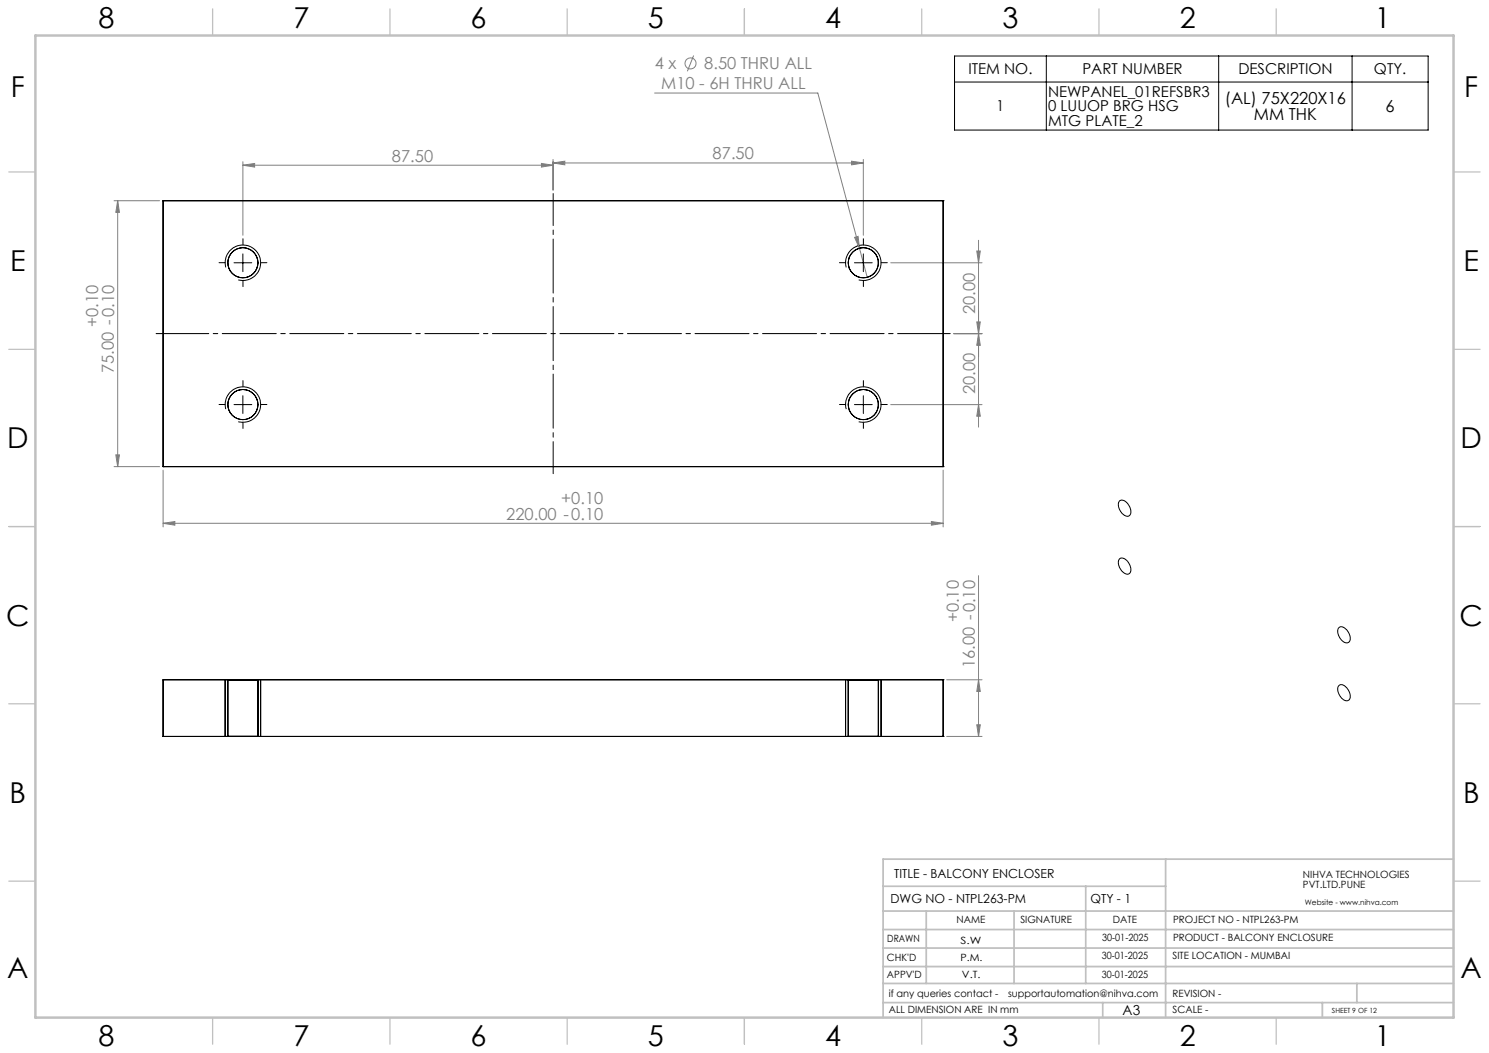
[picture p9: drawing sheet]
<svg xmlns="http://www.w3.org/2000/svg" width="420mm" height="297mm" viewBox="0 0 420 297" stroke-linecap="round" stroke-linejoin="round" font-family="sans-serif">
<g fill="none" stroke="#808080" stroke-width=".28">
<path d="M195.7 15.7l-1.8 4.4M184.6 26.2h46.1l13.9 52M32.2 56.6h12.8M33.2 56.6l.5 3.3h-1zM33.2 56.6v75M68.5 46.6l3.3-.5v1zM68.5 45.6v20.8M68.5 46.6h87.5M152.7 46.1l3.3 .5-3.3 .5zM156 46l3.3-.5v1zM156 45v8.6M156 46h87.5"/>
<path d="M240.2 45.5l3.3 .5-3.3 .5zM243.5 45v21.4M241.1 67l.9-.3 .4 3.3zM251.2 74.1h25.8M275.5 70.8h1l-.5 3.3zM276 67.8v52.7M269 94.1h8M275.5 90.8h1l-.5 3.3zM276 94.1l.5 3.3h-1zM251.2 114.1h25.8M276 114.1l.5 3.3h-1zM32.2 131.6h12.8"/>
<path d="M32.7 128.3h1l-.5 3.3zM46 132.6v16M266 132.6v16M46 147.6l3.3-.5v1zM46 147.6h220M262.7 147.1l3.3 .5-3.3 .5zM276 162.4v45.3M267 191.7h10M276 191.7l.5 3.3h-1zM267 207.7h10M275.5 204.4h1l-.5 3.3z"/>
<circle cx="194.8" cy="17.9" r="1.56"/>
</g>
<g fill="none" stroke="#000" stroke-width=".28">
<path d="M269.2 15.8h133.6v20.9h-133.6zM295.1 15.8v20.9M343.7 15.8v20.9M381.4 15.8v20.9M269.2 23.1h133.6M63.7 75.4a5 5 0 0 1 4.4-6.3 5 5 0 0 1 5.4 5.5 5 5 0 0 1-6.3 4.3M66 74.1h5M68.5 71.6v5M238.7 75.4a5 5 0 0 1 4.4-6.3 5 5 0 0 1 5.4 5.5 5 5 0 0 1-6.3 4.3M241 74.1h5M243.5 71.6v5M63.7 115.4a5 5 0 0 1 4.4-6.2 5 5 0 0 1 5.4 5.4 5 5 0 0 1-6.3 4.4"/>
<path d="M66 114.1h5M68.5 111.6v5M238.7 115.4a5 5 0 0 1 4.4-6.2 5 5 0 0 1 5.4 5.4 5 5 0 0 1-6.3 4.4M241 114.1h5M243.5 111.6v5M315.7 141.4a1.94 1.94 0 0 1 2.8 1.3 1.96 1.96 0 0 1-.3 2.9 3.1 3.1 0 0 1-2.5-4.2zM315.8 157.6a2.16 2.16 0 0 1 2.8 1.6 1.76 1.76 0 0 1-.5 2.8 3.3 3.3 0 0 1-2.4-4.3zM377.6 177.1a1.73 1.73 0 0 1 2.5 .9 2.26 2.26 0 0 1 .2 3.3 2.97 2.97 0 0 1-3-3.2zM63.5 191.7v16M73.5 191.7v16M238.5 191.7v16M248.5 191.7v16"/>
<path d="M377.6 193.4a1.67 1.67 0 0 1 2.5 .9 2.26 2.26 0 0 1 .2 3.3 2.97 2.97 0 0 1-3-3.2z"/>
</g>
<path d="M44 94.1h224" fill="none" stroke="#000" stroke-width=".28" stroke-dasharray="15.2 1.3 1.3 1.3" stroke-dashoffset=".4"/>
<path d="M156 54.6v79" fill="none" stroke="#000" stroke-width=".28" stroke-dasharray="15.2 1.3 1.3 1.3" stroke-dashoffset="6.2"/>
<g fill="none" stroke="#c0c0c0" stroke-width=".35">
<path d="M60 2.5v7.5M110 2.5v7.5M160 2.5v7.5M210 2.5v7.5M260 2.5v7.5M310 2.5v7.5M360 2.5v7.5M2.5 48.5h7.5M410 48.5h7.5M2.5 98.5h7.5M410 98.5h7.5M2.5 148.5h7.5"/>
<path d="M410 148.5h7.5M2.5 198.5h7.5M410 198.5h7.5M2.5 248.5h7.5M410 248.5h7.5M60 287v7.5M110 287v7.5M160 287v7.5M210 287v7.5M260 287v7.5M310 287v7.5M360 287v7.5"/>
</g>
<g fill="none" stroke="#c0c0c0" stroke-width=".5">
<path d="M249.1 257h160.9M249.1 250h79.7M261.3 257v20.4M286 257v20.4M306.2 250v27.4M328.8 242.3v44.7M410 242.3h-160.9v44.7M249.1 272.6h160.9M249.1 267.4h160.9M249.1 262.2h160.9M249.1 277.4h160.9M382.7 277.4v5.4"/>
<path d="M249.1 282.8h160.9M311 282.8v4.2M373 282.8v4.2"/>
</g>
<path d="M10 10h400v277h-400z" fill="none" stroke="#c0c0c0" stroke-width=".7"/>
<g fill="none" stroke="#000" stroke-width=".28" stroke-dasharray="15.2 1.3 1.3 1.3">
<path d="M63.5 74.1h-1.7M68.5 69.1v-1.8M68.5 79.1v1.7M73.5 74.1h1.8M238.5 74.1h-1.7M243.5 69.1v-1.8M243.5 79.1v1.7M248.5 74.1h1.8M63.5 114.1h-1.7M68.5 109.1v-1.8M68.5 119.1v1.7M73.5 114.1h1.8"/>
<path d="M238.5 114.1h-1.7M243.5 109.1v-1.8M243.5 119.1v1.7M248.5 114.1h1.8"/>
</g>
<g fill="#808080">
<path d="M68.5 46.6l3.3-.5v1zM152.7 46.1l3.3 .5-3.3 .5zM156 46l3.3-.5v1zM240.2 45.5l3.3 .5-3.3 .5zM241.1 67l1.3 3-.4-3.3z"/>
<path d="M46 147.6l3.3-.5v1zM262.7 147.1l3.3 .5-3.3 .5z"/>
<path d="M276 94.1l.5 3.3h-1zM275.5 70.8h1l-.5 3.3zM276 114.1l.5 3.3h-1zM275.5 90.8h1l-.5 3.3zM275.5 204.4h1l-.5 3.3zM276 191.7l.5 3.3h-1z"/>
<path d="M33.2 56.6l.5 3.3h-1zM32.7 128.3h1l-.5 3.3z"/>
</g>
<g fill="none" stroke="#000" stroke-width=".28">
<path d="M46 56.6h.1M46 56.6v75M46 56.6h220M266 56.6h.1M266 56.6v75M46 131.6h.1M46 131.6h220M266 131.6h.1M46 191.7h.1M46 191.7v16M46 191.7h220M64.3 191.7h8.5z"/>
<path d="M64.3 191.7v16M72.8 191.7v16M239.3 191.7h8.5zM239.3 191.7v16M247.8 191.7v16M266 191.7h.1M266 191.7v16M46 207.7h.1M46 207.7h220M64.3 207.7h8.5zM239.3 207.7h8.5zM266 207.7h.1"/>
<circle cx="68.5" cy="74.1" r="4.3"/>
<circle cx="243.5" cy="74.1" r="4.2"/>
<circle cx="68.5" cy="114.1" r="4.3"/>
<circle cx="243.5" cy="114.1" r="4.3"/>
</g>
<g font-size="8.1">
<text x="27.8" y="8">8</text>
<text x="82.8" y="8">7</text>
<text x="132.8" y="8">6</text>
<text x="182.8" y="8">5</text>
<text x="232.8" y="8">4</text>
<text x="282.8" y="8">3</text>
<text x="332.8" y="8">2</text>
<text x="387.8" y="8">1</text>
<text x="3" y="27.2">F</text>
<text x="413" y="27.2">F</text>
<text x="2.8" y="76.5">E</text>
<text x="412.8" y="76.5">E</text>
<text x="2" y="126.5">D</text>
<text x="412" y="126.5">D</text>
<text x="1.7" y="176.5">C</text>
<text x="411.7" y="176.5">C</text>
<text x="2.7" y="226.5">B</text>
<text x="412.7" y="226.5">B</text>
<text x="2" y="275.7">A</text>
<text x="412" y="275.7">A</text>
<text x="27.8" y="295">8</text>
<text x="82.8" y="295">7</text>
<text x="132.8" y="295">6</text>
<text x="182.8" y="295">5</text>
<text x="232.8" y="295">4</text>
<text x="282.8" y="295">3</text>
<text x="332.8" y="295">2</text>
<text x="387.8" y="295">1</text>
</g>
<g font-size="4.7" fill="#808080">
<text x="184.7" y="19.6">4 x</text>
<text x="198.6" y="19.6">8.50 THRU ALL</text>
<text x="186.5" y="25.2">M10 - 6H THRU ALL</text>
<text x="110.5" y="45.6">87.50</text>
<text x="201" y="45">87.50</text>
<text x="275" y="88.6" transform="rotate(-90 275 88.6)">20.00</text>
<text x="27.7" y="92.3" transform="rotate(-90 27.7 92.3)">+0.10</text>
<text x="32.1" y="105.2" transform="rotate(-90 32.1 105.2)">75.00 -0.10</text>
<text x="275" y="111.2" transform="rotate(-90 275 111.2)">20.00</text>
<text x="158.3" y="142.1">+0.10</text>
<text x="142.8" y="146.5">220.00 -0.10</text>
<text x="270.5" y="175.5" transform="rotate(-90 270.5 175.5)">+0.10</text>
<text x="275" y="188.5" transform="rotate(-90 275 188.5)">16.00 -0.10</text>
</g>
<g font-size="4.7">
<text x="345.5" y="29.3">(AL) 75X220X16</text>
<text x="353.7" y="33.8">MM THK</text>
<text x="390.8" y="31.6">6</text>
</g>
<g font-size="4.2">
<text x="273.2" y="21">ITEM NO.</text>
<text x="305.3" y="21">PART NUMBER</text>
<text x="349.3" y="21">DESCRIPTION</text>
<text x="387.5" y="21">QTY.</text>
<text x="295.6" y="27.3">NEWPANEL_01REFSBR3</text>
<text x="281" y="31.4">1</text>
<text x="295.6" y="31.4">0 LUUOP BRG HSG</text>
<text x="295.6" y="35.5">MTG PLATE_2</text>
</g>
<text font-size="3.9" x="316.7" y="286.4">A3</text>
<g font-size="3.5">
<text x="252.2" y="247.7">TITLE - BALCONY ENCLOSER</text>
<text x="251.2" y="254.8">DWG NO - NTPL263-PM</text>
<text x="307.6" y="254.8">QTY - 1</text>
</g>
<g font-size="2.8">
<text x="367.5" y="247.7">NIHVA TECHNOLOGIES</text>
<text x="367.5" y="250.5">PVT.LTD.PUNE</text>
<text x="269.8" y="260.4">NAME</text>
<text x="287.8" y="260.4">SIGNATURE</text>
<text x="313.9" y="260.5">DATE</text>
<text x="330.9" y="260.5">PROJECT NO - NTPL263-PM</text>
<text x="250.3" y="265.7">DRAWN</text>
<text x="270.9" y="266.1">S.W</text>
<text x="310.9" y="265.5">30-01-2025</text>
<text x="330.9" y="265.5">PRODUCT - BALCONY ENCLOSURE</text>
<text x="250.2" y="271.1">CHK'D</text>
<text x="250.2" y="275.8">APPV'D</text>
<text x="270.9" y="271.1">P.M.</text>
<text x="271.3" y="275.8">V.T.</text>
<text x="310.8" y="270.6">30-01-2025</text>
<text x="310.8" y="275.8">30-01-2025</text>
<text x="330.7" y="270.6">SITE LOCATION - MUMBAI</text>
<text x="250.7" y="281.1">if any queries contact -</text>
<text x="284.3" y="281.1">supportautomation@nihva.com</text>
<text x="330.7" y="281.1">REVISION -</text>
<text x="250.7" y="285.6">ALL DIMENSION ARE IN mm</text>
<text x="330.7" y="285.6">SCALE -</text>
</g>
<text font-size="2.1" x="368.1" y="255.1">Website - www.nihva.com</text>
<text font-size="2" x="375.7" y="285.6">SHEET 9 OF 12</text>
</svg>
